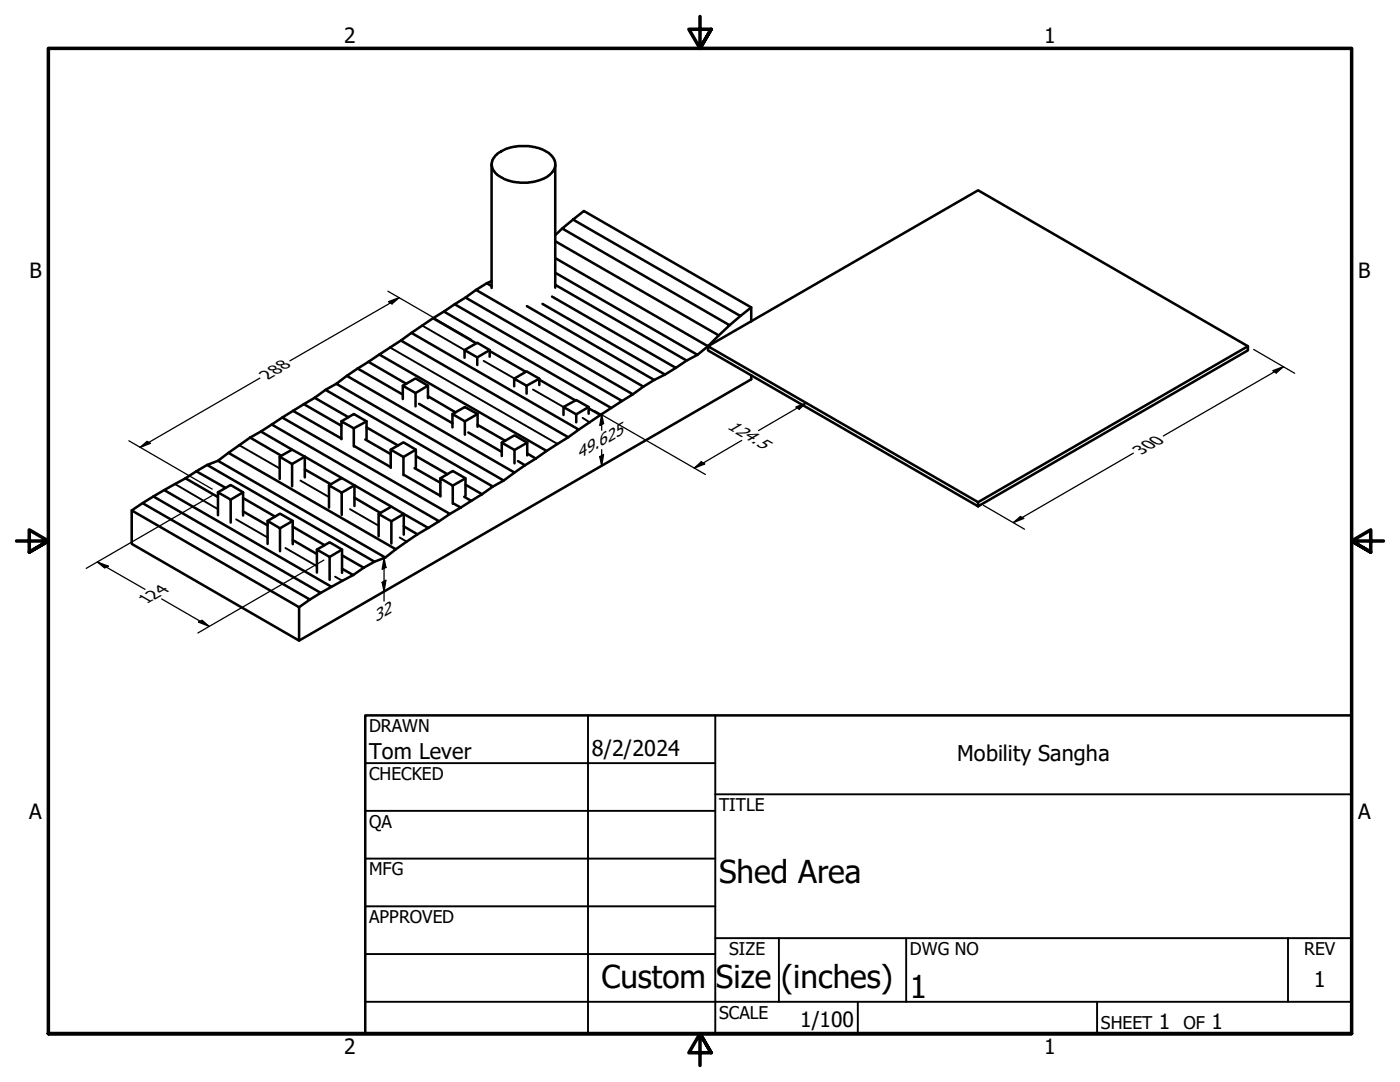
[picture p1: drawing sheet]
<svg xmlns="http://www.w3.org/2000/svg" width="279mm" height="216mm" viewBox="0 0 279 216" stroke-linecap="round" stroke-linejoin="round" font-family="sans-serif">
<!-- layer: Visible (ANSI) -->
<g fill="none" stroke="#000" stroke-width=".51">
<path d="M98.1 32.8v24.7M99 30.9l1.1-.7 1.8-.8 1.5-.3h2.1l2.5 .6 1.5 .8 .7 .7a2.44 2.44 0 0 1-.5 3.7l-1.2 .8-1.6 .5-1.5 .2-2.8-.1-1.4-.4-1.2-.5a2.76 2.76 0 0 1-1.6-3.6zM110.8 32.8v24.6M92.9 59.4l-2.2 1.3 33.4 19.3-2.1 1.4M95 57.8l-2.1 1.6 33.4 19.3-2.2 1.3M97.2 56.5l-2.2 1.3 33.4 19.4-2.1 1.5M97.2 56.5l.9 .6M98.1 56.1l-.9 .4M110.2 59.2l24.7 14.2 2.1-1.5M110.8 54.4l28.4 16.4 2.1-1.7v.8l53.9 31.1v-.8l-53.9-31.1 53.9-31.1 53.8 31.1v.8l-53.8 31.1M110.8 48.1l32.6 18.8-2.1 2.2-30.5-17.6M110.8 56.8l26.2 15.1 2.2-1.1"/>
<path d="M112.2 45.6l-1.4 1.3M114.4 43.8l2.1-1.7 33.4 19.2-2.1 1.8zM114.4 43.8l-2.2 1.8 33.4 19.3-2.2 2M62.8 79.4l6.7 3.8M62.8 79.4l-2.2 1.2M65 77.8l-2.2 1.6M67.1 76.6l-2.1 1.2 33.4 19.3-2.2 1.5M69.2 75l-2.1 1.6 33.4 19.3-2.1 1.2M71.4 73.5l-2.2 1.5 33.5 19.3-2.2 1.6M71.4 73.5l9 5.2M73.5 72.2l7.6 4.4M73.5 72.2l-2.1 1.3"/>
<path d="M75.7 70.7l-2.2 1.5M80 67.9l-4.3 2.8 33.4 19.3-2.2 1.5M80.4 79.6v-2.6l2.5 1.4v2.7M80.4 77l2.5-1.5 2.5 1.5v2.4M82.1 66.4l-2.1 1.5 33.4 19.3-4.3 2.8M85.4 79.1l5.5 3.2M85.4 77l-2.5 1.4M86.4 63.5l-4.3 2.9 33.4 19.3-2.1 1.5M86.4 63.5l8.7 5M88.6 62.2l-2.2 1.3M90.7 60.7l-2.1 1.5 33.4 19.2-2.2 1.4M92.7 71.4v-1.6l2.5 1.5v1.5"/>
<path d="M92.7 69.8l2.5-1.4 2.5 1.4v1.4M97.7 70l7.2 4.2M97.7 69.8l-2.5 1.5M102.6 77.1v-1.5l2.5 1.4v1.5M102.6 75.6l2.5-1.5 2.5 1.5v1.2M105.2 61.1l25.4 14.7M107.6 75.8l7.2 4.1M107.6 75.6l-2.5 1.4M108.3 60.6l24.4 14.1 2.2-1.3M130.6 75.8l-2.2 1.4M132.7 74.7l-2.1 1.1M147.8 63.1l-2.2 1.8"/>
<path d="M149.9 74.9v.8l-90.2 52.1-33.4-19.3v-6.6M149.9 61.3v2.8M249 69.1l-53.8 31.1M30.6 99.1l-2.2 1.3 33.4 19.2-2.1 1.6M32.8 97.8l-2.2 1.3 33.4 19.2-2.2 1.3M37 95.4l-4.2 2.4 33.4 19.3-2.2 1.2M37 95.4l6.5 3.8M39.2 94l5.8 3.3M39.2 94l-2.2 1.4M41.3 92.8l-2.1 1.2M43.5 91.9l-2.2 .9 33.4 19.3-2.1 1.2M43.5 98.2l2.5-1.4 2.5 1.4v4.7"/>
<path d="M45.6 90.4l-2.1 1.5 33.4 19.4-2.2 .8M48.5 99.4l6.4 3.7M48.5 98.2l-2.5 1.5M49.9 87.3l-4.3 3.1 33.4 19.2-2.1 1.7M49.9 87.3l6.2 3.6M52.1 86.1l6.2 3.6M52.1 86.1l-2.2 1.2M54.2 84.7l-2.1 1.4M55.8 95.6v-4.5l2.5 1.5v4.4M55.8 91.1l2.5-1.4 2.5 1.4v4.1M56.3 83.3l-2.1 1.4 33.4 19.3-2.1 1.3M58.3 92.6l2.5-1.5 7.4 4.3"/>
<path d="M58.5 82l-2.2 1.3 33.5 19.3-2.2 1.4M58.5 82l9.6 5.5M60.6 80.6l7.5 4.4M60.6 80.6l-2.1 1.4M60.8 93.7l5.2 2.9M65.7 96.8l2.5-1.4 2.5 1.4v4.2M68.1 87.6v-3.5l2.5 1.4v3.6M68.1 84.1l2.5-1.5 2.6 1.5v3.5M68.2 98.3l2.5-1.5 7.4 4.3M70.7 89l7.3 4.2M70.7 99.3l5.2 3.1M72.9 87.7l5.1 2.9"/>
<path d="M73.2 85.3l6.2 3.6M73.2 84.1l-2.6 1.4M78 93.3v-3.6l2.5 1.5v3.6M78 89.7l2.5-1.4 2.5 1.4v3.5M80.6 94.7l7.3 4.2M82.7 93.4l5.2 2.9M83 91l6.3 3.6M83 89.7l-2.5 1.5M83.6 80.6l6.7 3.9M87.9 99.1v-3.7l2.5 1.5v3.6M87.9 95.4l2.5-1.4 2.5 1.4v3.5M90.3 85.3v-2.7l2.5 1.5v2.6"/>
<path d="M90.3 82.6l2.5-1.4 2.5 1.4v2.6M92.6 99.1l1.4 .8M92.9 96.7l3.3 1.9M92.9 95.4l-2.5 1.5M93.5 86.3l6.6 3.9M94 99.9l-2.1 1.4M95.3 84.8l5.5 3.1M95.3 82.6l-2.5 1.5M96.2 98.6l-2.2 1.3M100.1 91v-2.7l2.6 1.5v2.7M100.1 88.3l2.6-1.4 2.5 1.4v2.6M103.4 92l1.4 .8"/>
<path d="M104.8 92.8l-2.1 1.5M105.2 90.5l1.7 1M105.2 88.3l-2.5 1.5M106.9 91.5l-2.1 1.3M112.5 82.8v-1.6l2.5 1.5v1.6M112.5 81.2l2.5-1.4 2.5 1.4v1.3M117.5 81.5l2.3 1.3M117.5 81.2l-2.5 1.5M119.8 82.8l-4.3 2.9M28.4 100.4l-2.1 1.5 33.4 19.3v6.6M43.5 102.8v-4.6l2.5 1.5v4.6M48.5 102l4.9 2.8"/>
<path d="M53.4 108.5v-4.6l2.5 1.5v4.6M53.4 103.9l2.5-1.4 2.5 1.4v4.7M58.4 105.1l6.4 3.7M58.4 107.8l4.8 2.8M58.4 103.9l-2.5 1.5M63.2 114.2v-4.5l2.6 1.4v4.6M63.2 109.7l2.6-1.5 2.5 1.5v4.6M65.7 101.3v-4.5l2.5 1.5v4.4M68.3 110.8l4.3 2.5M68.3 113.5l2.2 1.2M68.3 109.7l-2.5 1.4M70.5 114.7l-4.3 2.4"/>
<path d="M72.6 113.3l-2.1 1.4M75.6 107v-4.4l2.5 1.4v4.5M75.6 102.6l2.5-1.5 2.5 1.5v4.1M78.1 104l2.5-1.4 4.9 2.7M80.6 105l2.7 1.6M83.3 106.6l-4.3 3M85.5 105.3l-2.2 1.3M90.5 100.5l1.4 .8M91.9 101.3l-2.1 1.3"/>
</g>
<!-- layer: Visible Narrow (ANSI) -->
<g fill="none" stroke="#000" stroke-width=".38">
<path d="M77.9 69.3l33.4 19.3M84.3 65l8.4 4.8M96.5 72l6.1 3.5M106.4 77.7l6.1 3.5M34.9 96.6l8.6 5M47.8 88.8l8 4.7M59.9 95.9l5.8 3.3M116.3 83.4l1.4 .9M47.1 103.6l6.3 3.7M57 109.3l6.2 3.7M66.9 115.1l1.4 .8M69.8 101.6l5.8 3.3"/>
<path d="M79.8 107.3l1.4 .8"/>
</g>
<!-- layer: Border (ANSI) -->
<path d="M139.7 3.3v6.4l-2.2-3.9h4.4l-2.2 3.9 2.2-3.9M3.3 107.9h6.4l-3.9-2.2v4.5l3.9-2.3-3.9 2.3M276.1 107.9h-6.4l3.9-2.2v4.5l-3.9-2.3 3.9 2.3M9.7 206.2v-196.5h260v196.5h-260h260M141.9 210.1l-2.2-3.9 2.2 3.9h-4.4l2.2-3.9v6.4" fill="none" stroke="#000" stroke-width=".7"/>
<!-- layer: Title (ANSI) -->
<g fill="none" stroke="#000" stroke-width=".38">
<path d="M72.9 152.3h69.8M117.3 142.7v63.5M142.7 158.5h127M142.7 142.7v63.5M72.9 161.8h69.8M72.9 171.3h69.8M72.9 199.9h196.8M72.9 180.8h69.8M72.9 190.4h69.8M142.7 187.2h127M155.4 187.2v12.7M171.2 199.9v6.3"/>
<path d="M180.8 187.2v12.7M218.9 199.9v6.3M257 187.2v12.7"/>
</g>
<path d="M72.9 142.7h196.8v63.5h-196.8z" fill="none" stroke="#000" stroke-width=".51"/>
<!-- layer: Dimension (ANSI) -->
<g fill="none" stroke="#000" stroke-width=".25">
<path d="M77.4 58.1l16.7 9.7M79.7 59.4l-21.9 12.6M51.9 75.4l-24 13.9M77.5 60.2l2.2-.8-1.5 1.2zM250.2 69.7l8.2 4.8M254 74l2.2-.8-1.5 1.2zM256.2 73.2l-24 13.8M25.7 87.9l16.7 9.7M27.9 89.3l1.4-1.2 .7 .4zM42.4 98.9l-25.2 14.5M118.6 81.9l22.2 12.8M119.7 91.1l.8-.4-.4 2.3z"/>
<path d="M120.1 82.7l.4 1.8-.8 .4zM120.1 82.7v3.2M120.1 89.7v3.3M138.6 93.4l1.4-1.3 .7 .5zM148 87.9l-9.4 5.5M158.8 81.2l2.1-.8-1.4 1.3zM160.9 80.4l-9.5 5.5M226.2 90.4l-24 13.9M19.4 112.1l2.2 .9-.7 .3zM19.4 112.1l9.6 5.5M32.3 119.5l9.4 5.5M64.6 111.8l-25.1 14.5"/>
<path d="M76.3 116.2l.7-.4-.4 2.2zM76.6 111.4l.4 1.8-.7 .4zM76.6 111.4v8.6M196.3 100.8l8.2 4.8M202.2 104.3l1.4-1.2 .7 .3zM39.6 124.1l.7-.3 1.4 1.2z"/>
</g>
<path d="M77.5 60.2l2.2-.8-1.5 1.2zM254 74l2.2-.8-1.5 1.2zM27.9 89.3l1.4-1.2 .7 .4zM119.7 91.1l.8-.4-.4 2.3zM120.1 82.7l.4 1.8-.8 .4zM138.6 93.4l1.4-1.3 .7 .5zM158.8 81.2l2.1-.8-1.4 1.3zM19.4 112.1l2.2 .9-.7 .3zM76.3 116.2l.7-.4-.4 2.2zM76.6 111.4l.4 1.8-.7 .4zM202.2 104.3l1.4-1.2 .7 .3zM39.6 124.1l.7-.3 1.4 1.2z" fill="#000"/>
<g font-size="6.3">
<text x="143.5" y="176.3">Shed Area</text>
<text x="120" y="197.2">Custom</text>
<text x="142.9" y="197.2">Size</text>
<text x="155.9" y="197.2">(inches)</text>
<text x="181.6" y="199.1">1</text>
</g>
<g font-size="4.3">
<text x="73.7" y="151.4">Tom Lever</text>
<text x="118.1" y="150.8">8/2/2024</text>
<text x="191" y="151.8">Mobility Sangha</text>
<text x="262.2" y="197">1</text>
</g>
<g font-size="4.2">
<text x="68.7" y="8.6">2</text>
<text x="208.4" y="8.6">1</text>
<text x="5.9" y="55.5">B</text>
<text x="271.1" y="55.5">B</text>
<text x="5.8" y="163.4">A</text>
<text x="271" y="163.4">A</text>
<text x="159.7" y="204.9">1/100</text>
<text x="231.3" y="205.4">1</text>
<text x="241.8" y="205.4">1</text>
<text x="68.7" y="210.3">2</text>
<text x="208.4" y="210.3">1</text>
</g>
<g font-size="3.5">
<text x="73.7" y="146">DRAWN</text>
<text x="73.7" y="155.6">CHECKED</text>
<text x="143.5" y="161.8">TITLE</text>
<text x="73.7" y="165.2">QA</text>
<text x="73.7" y="174.7">MFG</text>
<text x="73.7" y="184.2">APPROVED</text>
<text x="145.5" y="190.6">SIZE</text>
<text x="181.6" y="190.6">DWG NO</text>
<text x="260.3" y="190.5">REV</text>
<text x="143.5" y="203.3">SCALE</text>
<text x="219.7" y="205.4">SHEET</text>
<text x="236.2" y="205.4">OF</text>
</g>
<g font-size="3.4">
<text x="53.5" y="75.8" transform="rotate(-30 53.5 75.8)">288</text>
<text x="145" y="85.4" transform="rotate(30 145 85.4)">124.5</text>
<text x="115.6" y="91.6" transform="rotate(-30 115.6 91.6)">49.625</text>
<text x="227.8" y="90.7" transform="rotate(-30 227.8 90.7)">300</text>
<text x="29.3" y="120.6" transform="rotate(-30 29.3 120.6)">124</text>
<text x="75.1" y="124.1" transform="rotate(-30 75.1 124.1)">32</text>
</g>
</svg>
